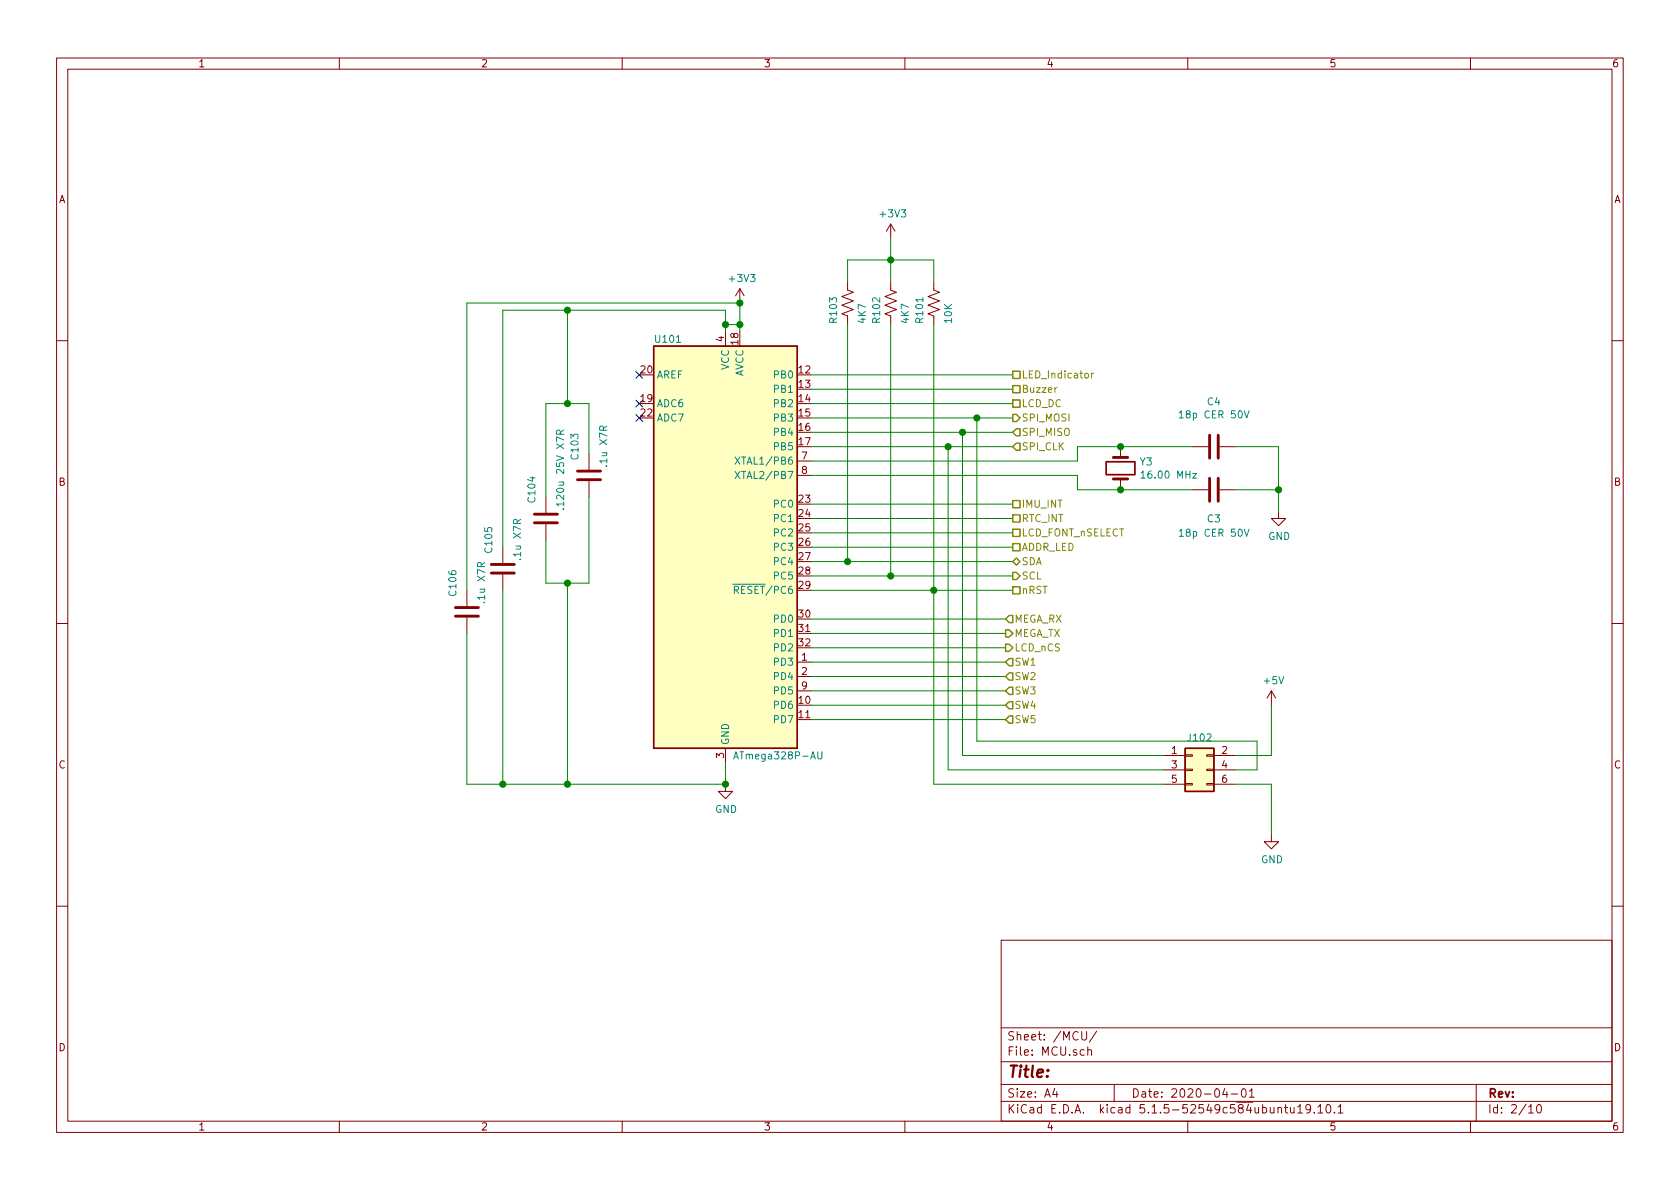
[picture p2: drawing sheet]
<svg xmlns="http://www.w3.org/2000/svg" width="297mm" height="210mm" viewBox="0 0 297 210" stroke-linecap="round" stroke-linejoin="round" font-family="sans-serif">
<g fill="none" stroke="#840000" stroke-width=".18">
<path d="M10 10.3h277v189.9h-277zM12 12.2h273v186.1h-273zM60 10.3v1.9M110 10.3v1.9M160 10.3v1.9M210 10.3v1.9M260 10.3v1.9M157.5 39.6l-.8 1.3M157.5 39.6v2.6M157.5 39.6l.7 1.3M128.3 58.7v2.5M130.8 51l-.8 1.3"/>
<path d="M130.8 51v2.6M130.8 51l.8 1.3M149.9 49.8v1.5l1 .4-2.1 .7 2.1 .8-2.1 .8 2.1 .7-2.1 .8 1.1 .4v1.5M157.5 49.8v1.5l1 .4-2 .7 2 .8-2 .8 2 .7-2 .8 1 .4v1.5M165.1 49.8v1.5l1 .4-2 .7 2 .8-2 .8 2 .7-2 .8 1 .4v1.5M10 60.2h2M198.1 79v1.9M210.8 79h2.8M215.6 79h2.8M285 60.2h2M88.9 96.8v2.8M96.5 87.9v2.8"/>
<path d="M96.5 92.7v2.8M104.1 80.3v2.8M104.1 85.1v2.8M141 81.5h2.5M141 84.1h2.5M198.1 84.7v1.9M210.8 86.6h2.8M215.6 86.6h2.8M226.1 90.4v1.3h1.2l-1.2 1.3-1.3-1.3h1.3M10 110.3h2M82.5 104.4v2.8M82.5 109.2v2.8"/>
<path d="M88.9 101.6v2.8M141 117.1h2.5M141 119.6h2.5M285 110.3h2M128.3 138.7v1.2h1.2l-1.2 1.3-1.3-1.3h1.3M128.3 132.3v2.6M141 122.2h2.5M205.7 133.6h3.8M205.7 136.1h3.8M205.7 138.7h3.8M209.5 138.6h1.3v.2h-1.3zM209.5 133.5h1.3v.2h-1.3z"/>
<path d="M209.5 136h1.3v.3h-1.3zM213.4 138.6h1.2v.2h-1.2zM213.4 133.5h1.2v.2h-1.2zM213.4 136h1.2v.3h-1.2zM214.6 133.6h3.8M214.6 136.1h3.8M214.6 138.7h3.8M224.8 122.2l-.8 1.2M224.8 122.2v2.5M224.8 122.2l.8 1.2M224.8 147.6v1.2h1.3l-1.3 1.3-1.3-1.3h1.3M10 160.2h2"/>
<path d="M177 166.3h108v32h-108zM285 160.2h2M60 198.3v1.9M110 198.3v1.9M160 198.3v1.9M177 194.8h108M177 191.8h108M177 187.8h108M177 181.8h108M186.5 192.5l-.4 1h1M186.8 193v1M191.3 182.4v1.2l.3 .3h.2l.3-.3v-1.2"/>
<path d="M192.3 185.7h.1a.37 .37 0 0 1 .6 .1v.8M192.3 185.1v1.5M193.9 182.3l-1.3 2M197 191.8v3M210 198.3v1.9M216.6 192.5l-.4 1h.9M216.9 193v1M217.7 193.5h1.1M219.6 192.7l.4-.2a.94 .94 0 0 1 0 1.5 .82 .82 0 0 1-.4-1.3zM220.9 193l.4-.5v1.5M220.9 194h.9M226 196l.2-.2 .3 .1 .1 .9"/>
<path d="M227.1 195.8h.6M227.3 195.3v1.3l.4 .2M228.2 195.8v.9l.4 .1 .2-.1M228.8 195.8v1M229.4 195.8l.5-.5v1.5M229.4 196.8h.9M231.7 196l-.1 .2a.48 .48 0 0 1-.7-.1v-.6a.48 .48 0 0 1 .7-.1v.1a1.19 1.19 0 0 1-.2 1.2l-.4 .1M232.4 196.7v.1M233 195.8l.5-.5v1.5M233 196.8h.9M234.6 195.4l.2-.1a.8 .8 0 0 1 .5 .8 .8 .8 0 0 1-.5 .7 1 1 0 0 1-.2-1.4zM235.9 196.7v.1"/>
<path d="M236.6 195.8l.4-.5v1.5M236.6 196.8h.8M260 198.3v1.9M261 191.8v6.5M270.3 195.8l.4-.5v1.5M270.3 196.8h.8M271.8 195.5l.4-.2a.94 .94 0 0 1 0 1.5 .79 .79 0 0 1-.4-1.3z"/>
</g>
<g fill="#ffffc2" stroke="#ffffc2" stroke-width=".18">
<path d="M115.6 61.2h25.4v71.1h-25.4z"/>
<path d="M209.5 132.3h5.1v7.6h-5.1z"/>
</g>
<path d="M115.6 61.2h25.4v71.1h-25.4zM209.5 132.3h5.1v7.6h-5.1z" fill="none" stroke="#840000" stroke-width=".25"/>
<g fill="none" stroke="#008484" stroke-width=".18">
<path d="M99.1 76.8l-.1-.6-.2-.2-.3 .1-.1 .2v.5h1.3M99.7 76l-.6 .5M208.5 73l.4-.4v1.3M208.5 73.9h.7M220 72.6l.4 1.3 .5-1.3M99.5 90h.2M130 80.8l.8 1.3M130 83.4l.8 1.2M130.8 80.8l-.8 1.3M130.8 83.4l-.8 1.2M201.8 83.6l.3-.3v1.3M201.8 84.6h.7"/>
<path d="M208.5 93.9l.4-.3v1.2M208.5 94.8h.7M210.9 83.7h.7l-.7 .9h.7M220 93.6l.4 1.2 .5-1.2M129.5 103.3h1.3M129.8 104.3h.7l.1-.2-.1-.3-.2-.1h-.5v1.2M130.1 104.3l.5 .6M129.7 134.2l.4-1.3 .5 1.3M129.8 133.9h.6M144.6 132.9v1.1l.2 .2h.3l.2-.2v-1.1"/>
</g>
<g fill="none" stroke="#840000" stroke-width=".51">
<path d="M213.9 77v4M215.4 77v4M86.9 99.8h4M94.5 92.5h4.1M94.5 90.9h4.1M102.1 84.8h4.1M102.1 83.3h4.1M196.8 80.9h2.6M196.8 84.7h2.6M213.9 84.6v4M215.4 84.6v4M80.5 109h4.1"/>
<path d="M80.5 107.4h4.1M86.9 101.3h4"/>
</g>
<path d="M195.6 81.7h5.1v2.2h-5.1z" fill="none" stroke="#840000" stroke-width=".3"/>
<g fill="none" stroke="#008400" stroke-width=".18">
<path d="M100.3 54.9v16.5M128.3 58.7v-3.8h-39.4v41.9M128.3 57.4h2.5M130.8 58.7v-5.1h-48.3v50.8M149.9 49.8v-3.8h15.2v3.8M149.9 57.4v41.9M157.5 42.2v7.6M157.5 57.4v44.4M165.1 57.4v81.3h40.6M143.5 76.4h35.6M143.5 79h35.6M143.5 73.9h35.6"/>
<path d="M143.5 71.4h35.6M143.5 68.8h35.6M143.5 66.3h35.6M167.6 79v57.1h38.1M170.2 76.4v57.2h35.5M172.7 73.9v57.2h49.5v5h-3.8M210.8 79h-20.3v2.5h-47M218.4 79h7.7v11.4M104.1 80.3v-8.9h-7.6v16.5M104.1 87.9v15.2h-7.6v-7.6M143.5 99.3h35.6M143.5 96.8h35.6"/>
<path d="M143.5 94.2h35.6M143.5 91.7h35.6M143.5 89.1h35.6M143.5 84.1h47v2.5h20.3M218.4 86.6h7.7M82.5 112v26.7h45.8v-3.8M88.9 104.4v34.3M100.3 103.1v35.6M143.5 101.8h35.6M143.5 104.4h35.6M143.5 119.6h34.3M143.5 117.1h34.3"/>
<path d="M143.5 114.5h34.3M143.5 112h34.3M143.5 109.5h34.3M143.5 127.2h34.3M143.5 124.7h34.3M143.5 122.2h34.3M218.4 138.7h6.4v8.9M224.8 124.7v8.9h-6.4"/>
</g>
<g fill="none" stroke="#848400" stroke-width=".25">
<path d="M179.1 65.7h1.2v1.2h-1.2zM179.1 68.2h1.2v1.3h-1.2zM179.1 73.3h.6l.6 .6-.6 .6h-.6zM179.1 70.7h1.2v1.3h-1.2zM179.7 78.4h.6v1.2h-.6l-.6-.6zM179.7 75.8h.6v1.3h-.6l-.6-.7zM179.1 88.5h1.2v1.3h-1.2zM179.1 91.1h1.2v1.2h-1.2zM179.1 93.6h1.2v1.3h-1.2zM179.1 96.1h1.2v1.3h-1.2zM179.1 99.3l.6-.6 .6 .6-.6 .6zM177.8 111.4h.6l.7 .6-.7 .6h-.6z"/>
<path d="M177.8 113.9h.6l.7 .6-.7 .7h-.6zM178.4 108.8h.7v1.3h-.7l-.6-.6zM178.4 116.5h.7v1.2h-.7l-.6-.6zM178.4 119h.7v1.3h-.7l-.6-.7zM179.1 101.2h.6l.6 .6-.6 .7h-.6zM179.1 103.8h1.2v1.2h-1.2zM177.8 127.2l.6-.6h.7v1.3h-.7zM177.8 122.2l.6-.7h.7v1.3h-.7zM178.4 124.1h.7v1.2h-.7l-.6-.6z"/>
</g>
<path d="M186.9 68.5l-.4 .3M191.9 66.1l.3-.1 .3 .2-.2 .6h-.3l-.2-.1zM193 66v.8M193.4 66l-.4 .2" fill="none" stroke="#848400" stroke-width=".18"/>
<g fill="#008400" stroke="#008400" stroke-width=".25">
<circle cx="88.9" cy="138.7" r=".51"/>
<circle cx="130.8" cy="57.4" r=".51"/>
<circle cx="149.9" cy="99.3" r=".51"/>
<circle cx="157.5" cy="101.8" r=".51"/>
<circle cx="100.3" cy="103.1" r=".51"/>
<circle cx="100.3" cy="71.4" r=".51"/>
<circle cx="100.3" cy="138.7" r=".51"/>
<circle cx="128.3" cy="57.4" r=".51"/>
<circle cx="157.5" cy="46" r=".51"/>
<circle cx="165.1" cy="104.4" r=".51"/>
<circle cx="226.1" cy="86.6" r=".51"/>
<circle cx="198.1" cy="79" r=".51"/>
<circle cx="130.8" cy="53.6" r=".51"/>
<circle cx="198.1" cy="86.6" r=".51"/>
<circle cx="172.7" cy="73.9" r=".51"/>
<circle cx="167.6" cy="79" r=".51"/>
<circle cx="100.3" cy="54.9" r=".51"/>
<circle cx="128.3" cy="138.7" r=".51"/>
<circle cx="170.2" cy="76.4" r=".51"/>
</g>
<path d="M112.4 73.3l1.2 1.2M112.4 70.8l1.2 1.2M112.4 65.7l1.2 1.2M113.6 73.3l-1.2 1.2M113.6 70.8l-1.2 1.2M113.6 65.7l-1.2 1.2" fill="none" stroke="#000084" stroke-width=".18"/>
<text font-size="2.8" fill="#840000" x="178" y="190.5">Title:</text>
<g font-size="2.1" fill="#840000">
<text x="178" y="184">Sheet: /MCU/</text>
<text x="178" y="186.7">File: MCU.sch</text>
<text x="178" y="196.9">KiCad E.D.A. kicad 5.1.5-52549c584ubuntu19.10.1</text>
<text x="178" y="194.1">Size: A4</text>
<text x="200" y="194.1">Date: 2020-04-01</text>
<text x="263" y="194.1">Rev:</text>
<text x="263" y="196.9">Id: 2/10</text>
</g>
<g font-size="1.8" fill="#840000">
<text x="35" y="11.9">1</text>
<text x="85" y="11.9">2</text>
<text x="135" y="11.9">3</text>
<text x="185" y="11.9">4</text>
<text x="235" y="11.9">5</text>
<text x="285" y="11.9">6</text>
<text x="10.4" y="35.9">A</text>
<text x="285.4" y="35.9">A</text>
<text x="128" y="60.4" transform="rotate(-90 128 60.4)">4</text>
<text x="130.6" y="60.9" transform="rotate(-90 130.6 60.9)">18</text>
<text x="113.3" y="71.1">19</text>
<text x="113.3" y="66">20</text>
<text x="141.3" y="66">12</text>
<text x="141.3" y="68.6">13</text>
<text x="141.3" y="71.1">14</text>
<text x="113.3" y="73.7">22</text>
<text x="141.3" y="73.7">15</text>
<text x="141.3" y="76.2">16</text>
<text x="141.3" y="78.7">17</text>
<text x="141.8" y="81.3">7</text>
<text x="141.8" y="83.8">8</text>
<text x="10.4" y="85.9">B</text>
<text x="141.3" y="88.9">23</text>
<text x="285.4" y="85.9">B</text>
<text x="141.3" y="91.4">24</text>
<text x="141.3" y="94">25</text>
<text x="141.3" y="96.5">26</text>
<text x="141.3" y="99.1">27</text>
<text x="141.3" y="101.6">28</text>
<text x="141.3" y="104.1">29</text>
<text x="141.3" y="109.2">30</text>
<text x="141.3" y="111.8">31</text>
<text x="141.3" y="114.3">32</text>
<text x="141.8" y="116.8">1</text>
<text x="141.8" y="119.4">2</text>
<text x="141.3" y="124.5">10</text>
<text x="141.8" y="121.9">9</text>
<text x="141.3" y="127">11</text>
<text x="10.4" y="135.9">C</text>
<text x="128" y="134.1" transform="rotate(-90 128 134.1)">3</text>
<text x="207.2" y="133.3">1</text>
<text x="207.2" y="135.9">3</text>
<text x="216.1" y="133.3">2</text>
<text x="216.1" y="135.9">4</text>
<text x="285.4" y="135.9">C</text>
<text x="207.2" y="138.4">5</text>
<text x="216.1" y="138.4">6</text>
<text x="10.4" y="185.9">D</text>
<text x="285.4" y="185.9">D</text>
<text x="35" y="199.9">1</text>
<text x="85" y="199.9">2</text>
<text x="135" y="199.9">3</text>
<text x="185" y="199.9">4</text>
<text x="235" y="199.9">5</text>
<text x="285" y="199.9">6</text>
</g>
<g font-size="1.8" fill="#008484">
<text x="155.8" y="38.4">+3V3</text>
<text x="129.1" y="49.9">+3V3</text>
<text x="148" y="57" transform="rotate(-90 148 57)">R103</text>
<text x="153.1" y="57.1" transform="rotate(-90 153.1 57.1)">4K7</text>
<text x="155.6" y="57" transform="rotate(-90 155.6 57)">R102</text>
<text x="160.7" y="57.1" transform="rotate(-90 160.7 57.1)">4K7</text>
<text x="163.2" y="57" transform="rotate(-90 163.2 57)">R101</text>
<text x="168.3" y="57.1" transform="rotate(-90 168.3 57.1)">10K</text>
<text x="116" y="60.6">U101</text>
<text x="128.9" y="65.5" transform="rotate(-90 128.9 65.5)">VCC</text>
<text x="116.1" y="66.9">AREF</text>
<text x="131.4" y="66.7" transform="rotate(-90 131.4 66.7)">AVCC</text>
<text x="137" y="66.9">PB0</text>
<text x="137" y="69.5">PB1</text>
<text x="213.5" y="71.7">C4</text>
<text x="116.1" y="72">ADC6</text>
<text x="116.1" y="74.5">ADC7</text>
<text x="137" y="72">PB2</text>
<text x="137" y="74.5">PB3</text>
<text x="137" y="77.1">PB4</text>
<text x="209.2" y="74">18p CER 50V</text>
<text x="102.3" y="81.1" transform="rotate(-90 102.3 81.1)">C103</text>
<text x="107.4" y="82.1" transform="rotate(-90 107.4 82.1)">.1u X7R</text>
<text x="130.9" y="82.2">XTAL1/PB6</text>
<text x="137" y="79.6">PB5</text>
<text x="201.6" y="82.3">Y3</text>
<text x="94.7" y="88.7" transform="rotate(-90 94.7 88.7)">C104</text>
<text x="99.7" y="89.1" transform="rotate(-90 99.7 89.1)">.120u 25V X7R</text>
<text x="130.9" y="84.7">XTAL2/PB7</text>
<text x="137" y="89.8">PC0</text>
<text x="202.4" y="84.6">16.00 MHz</text>
<text x="137" y="92.3">PC1</text>
<text x="137" y="94.9">PC2</text>
<text x="209.2" y="94.9">18p CER 50V</text>
<text x="213.5" y="92.4">C3</text>
<text x="224.2" y="95.5">GND</text>
<text x="87" y="97.6" transform="rotate(-90 87 97.6)">C105</text>
<text x="92.1" y="98.6" transform="rotate(-90 92.1 98.6)">.1u X7R</text>
<text x="137" y="97.4">PC3</text>
<text x="137" y="99.9">PC4</text>
<text x="80.7" y="105.2" transform="rotate(-90 80.7 105.2)">C106</text>
<text x="85.8" y="106.3" transform="rotate(-90 85.8 106.3)">.1u X7R</text>
<text x="130.6" y="105">RESET/PC6</text>
<text x="137" y="102.5">PC5</text>
<text x="137" y="110.1">PD0</text>
<text x="137" y="112.6">PD1</text>
<text x="137" y="117.7">PD3</text>
<text x="137" y="115.2">PD2</text>
<text x="137" y="125.3">PD6</text>
<text x="137" y="120.3">PD4</text>
<text x="137" y="122.8">PD5</text>
<text x="223.6" y="121">+5V</text>
<text x="128.9" y="131.8" transform="rotate(-90 128.9 131.8)">GND</text>
<text x="137" y="127.9">PD7</text>
<text x="210.1" y="131.1">J102</text>
<text x="130.5" y="134.3">ATmega328P-AU</text>
<text x="126.4" y="143.8">GND</text>
<text x="223" y="152.6">GND</text>
</g>
<g font-size="1.8" fill="#848400">
<text x="180.6" y="66.9">LED_Indicator</text>
<text x="180.6" y="69.5">Buzzer</text>
<text x="180.6" y="77.1">SPI_MISO</text>
<text x="180.6" y="74.5">SPI_MOSI</text>
<text x="180.6" y="72">LCD_DC</text>
<text x="180.6" y="79.6">SPI_CLK</text>
<text x="180.6" y="89.8">IMU_INT</text>
<text x="180.6" y="92.3">RTC_INT</text>
<text x="180.6" y="94.9">LCD_FONT_nSELECT</text>
<text x="180.6" y="97.4">ADDR_LED</text>
<text x="180.6" y="99.9">SDA</text>
<text x="180.6" y="102.5">SCL</text>
<text x="180.6" y="105">nRST</text>
<text x="179.3" y="112.6">MEGA_TX</text>
<text x="179.3" y="110.1">MEGA_RX</text>
<text x="179.3" y="115.2">LCD_nCS</text>
<text x="179.3" y="117.7">SW1</text>
<text x="179.3" y="120.3">SW2</text>
<text x="179.3" y="122.8">SW3</text>
<text x="179.3" y="125.3">SW4</text>
<text x="179.3" y="127.9">SW5</text>
</g>
</svg>
